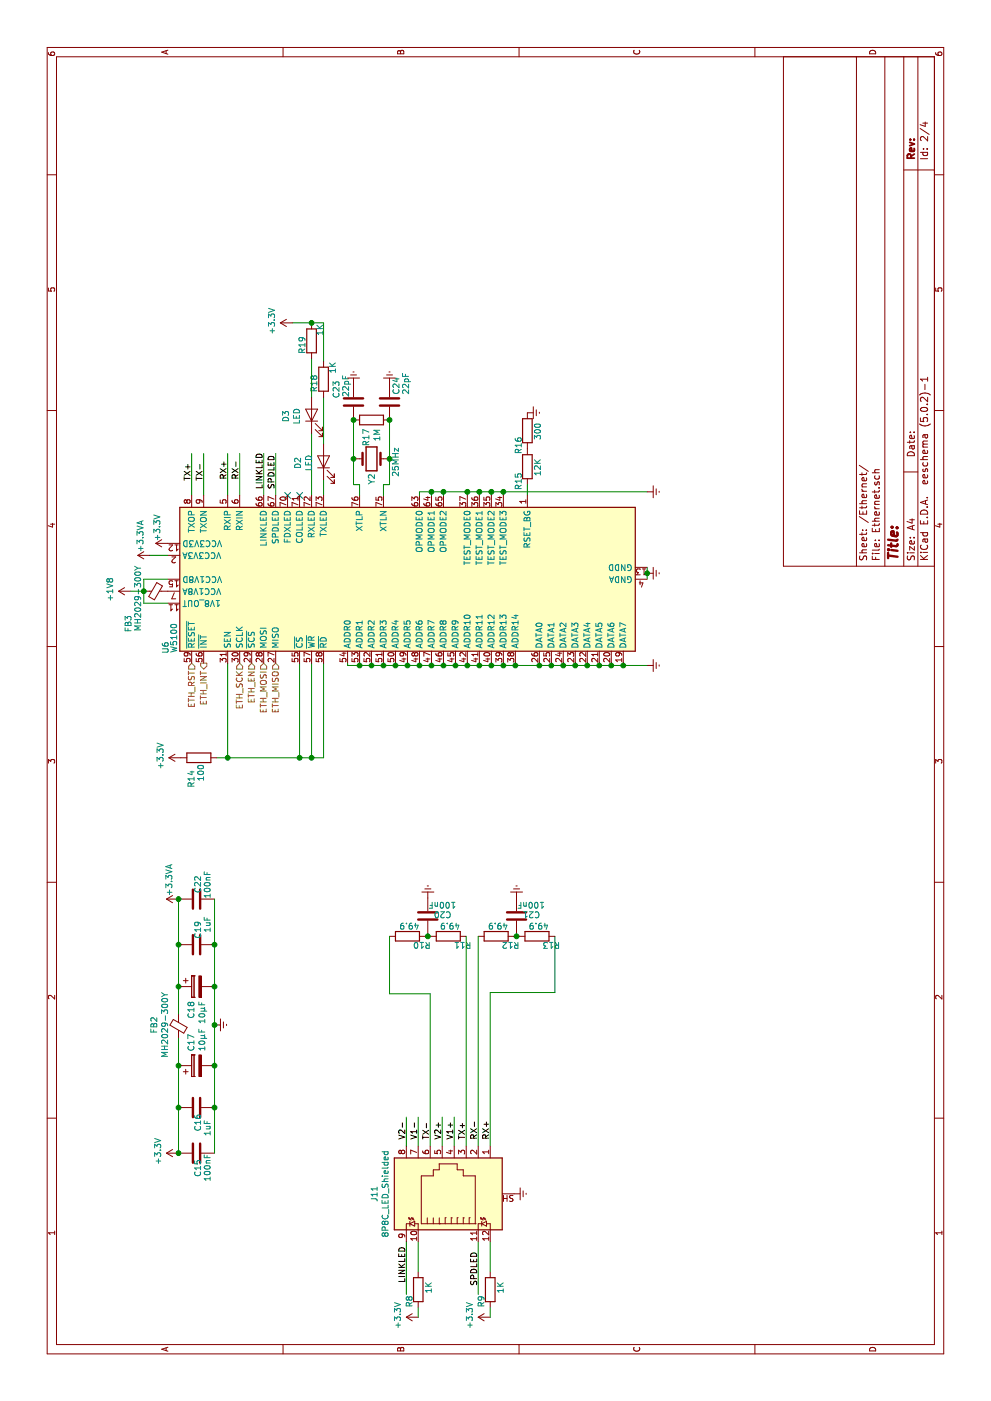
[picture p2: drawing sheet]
EESchema Schematic File Version 4
LIBS:Crozitech-cache
EELAYER 26 0
EELAYER END
$Descr A4 11693 8268
encoding utf-8
Sheet 2 4
Title ""
Date ""
Rev ""
Comp ""
Comment1 ""
Comment2 ""
Comment3 ""
Comment4 ""
$EndDescr
$Comp
L Connector:8P8C_LED_Shielded J11
U 1 1
P 1730 3790
F 0 "J11" H 1730 4457 50  0000 C CNN
F 1 "8P8C_LED_Shielded" H 1730 4366 50  0000 C CNN
F 2 "my_footprint:RJ45_Stewart_SS_74301_001" V 1730 3815 50  0001 C CNN
F 3 "~" V 1730 3815 50  0001 C CNN
	1    1730 3790
	1    0    0    -1  
$EndComp
Text Label 2180 4090 0    50   ~ 0
RX+
Text Label 2180 3990 0    50   ~ 0
RX-
Text Label 2180 3890 0    50   ~ 0
TX+
Wire Wire Line
	2370 3790 2130 3790
Text Label 2180 3790 0    50   ~ 0
V1+
Wire Wire Line
	2370 3690 2130 3690
Text Label 2180 3690 0    50   ~ 0
V2+
Text Label 2180 3590 0    50   ~ 0
TX-
Wire Wire Line
	2370 3490 2130 3490
Text Label 2180 3490 0    50   ~ 0
V1-
Wire Wire Line
	2370 3390 2130 3390
Text Label 2180 3390 0    50   ~ 0
V2-
$Comp
L Device:R R?
U 1 1
P 930 4090
AR Path="/5D076472" Ref="R?"  Part="1" 
AR Path="/5CF6B4B0/5D076472" Ref="R9"  Part="1" 
F 0 "R9" V 1000 4136 50  0000 L CNN
F 1 "1K" V 840 4020 50  0000 L CNN
F 2 "Resistor_SMD:R_0603_1608Metric" V 860 4090 50  0001 C CNN
F 3 "~" H 930 4090 50  0001 C CNN
	1    930  4090
	0    -1   -1   0   
$EndComp
Wire Wire Line
	1330 4090 1080 4090
Wire Wire Line
	890  3990 1330 3990
$Comp
L power:+3.3V #PWR031
U 1 1
P 700 4090
F 0 "#PWR031" H 700 3940 50  0001 C CNN
F 1 "+3.3V" H 715 4263 50  0000 C CNN
F 2 "" H 700 4090 50  0001 C CNN
F 3 "" H 700 4090 50  0001 C CNN
	1    700  4090
	1    0    0    -1  
$EndComp
Wire Wire Line
	700  4090 780  4090
Text Label 985  3390 0    50   ~ 0
LINKLED
$Comp
L Device:R R?
U 1 1
P 930 3490
AR Path="/5D0770AA" Ref="R?"  Part="1" 
AR Path="/5CF6B4B0/5D0770AA" Ref="R8"  Part="1" 
F 0 "R8" V 1000 3536 50  0000 L CNN
F 1 "1K" V 840 3420 50  0000 L CNN
F 2 "Resistor_SMD:R_0603_1608Metric" V 860 3490 50  0001 C CNN
F 3 "~" H 930 3490 50  0001 C CNN
	1    930  3490
	0    -1   -1   0   
$EndComp
Wire Wire Line
	1330 3490 1080 3490
Wire Wire Line
	890  3390 1330 3390
$Comp
L power:+3.3V #PWR030
U 1 1
P 700 3490
F 0 "#PWR030" H 700 3340 50  0001 C CNN
F 1 "+3.3V" H 715 3663 50  0000 C CNN
F 2 "" H 700 3490 50  0001 C CNN
F 3 "" H 700 3490 50  0001 C CNN
	1    700  3490
	1    0    0    -1  
$EndComp
Wire Wire Line
	700  3490 780  3490
Text Label 960  3990 0    50   ~ 0
SPDLED
$Comp
L Device:R R?
U 1 1
P 3880 4480
AR Path="/5D077320" Ref="R?"  Part="1" 
AR Path="/5CF6B4B0/5D077320" Ref="R13"  Part="1" 
F 0 "R13" V 3950 4526 50  0000 L CNN
F 1 "49.9" V 3790 4410 50  0000 L CNN
F 2 "Resistor_SMD:R_0603_1608Metric" V 3810 4480 50  0001 C CNN
F 3 "~" H 3880 4480 50  0001 C CNN
	1    3880 4480
	-1   0    0    1   
$EndComp
$Comp
L Device:C C21
U 1 1
P 4050 4310
F 0 "C21" H 3850 4300 50  0000 L CNN
F 1 "100nF" H 3810 4220 50  0000 L CNN
F 2 "Capacitor_SMD:C_0603_1608Metric" H 4088 4160 50  0001 C CNN
F 3 "~" H 4050 4310 50  0001 C CNN
	1    4050 4310
	0    -1   -1   0   
$EndComp
$Comp
L Device:R R?
U 1 1
P 3880 4140
AR Path="/5D0776A3" Ref="R?"  Part="1" 
AR Path="/5CF6B4B0/5D0776A3" Ref="R12"  Part="1" 
F 0 "R12" V 3950 4186 50  0000 L CNN
F 1 "49.9" V 3790 4070 50  0000 L CNN
F 2 "Resistor_SMD:R_0603_1608Metric" V 3810 4140 50  0001 C CNN
F 3 "~" H 3880 4140 50  0001 C CNN
	1    3880 4140
	-1   0    0    1   
$EndComp
Wire Wire Line
	3880 4330 3880 4310
Wire Wire Line
	3900 4310 3880 4310
Connection ~ 3880 4310
Wire Wire Line
	3880 4310 3880 4290
$Comp
L power:Earth #PWR037
U 1 1
P 4200 4310
F 0 "#PWR037" H 4200 4060 50  0001 C CNN
F 1 "Earth" H 4200 4160 50  0001 C CNN
F 2 "" H 4200 4310 50  0001 C CNN
F 3 "~" H 4200 4310 50  0001 C CNN
	1    4200 4310
	0    -1   -1   0   
$EndComp
$Comp
L Device:R R?
U 1 1
P 3880 3740
AR Path="/5D079F14" Ref="R?"  Part="1" 
AR Path="/5CF6B4B0/5D079F14" Ref="R11"  Part="1" 
F 0 "R11" V 3950 3786 50  0000 L CNN
F 1 "49.9" V 3790 3670 50  0000 L CNN
F 2 "Resistor_SMD:R_0603_1608Metric" V 3810 3740 50  0001 C CNN
F 3 "~" H 3880 3740 50  0001 C CNN
	1    3880 3740
	-1   0    0    1   
$EndComp
$Comp
L Device:C C20
U 1 1
P 4050 3570
F 0 "C20" H 3850 3560 50  0000 L CNN
F 1 "100nF" H 3810 3480 50  0000 L CNN
F 2 "Capacitor_SMD:C_0603_1608Metric" H 4088 3420 50  0001 C CNN
F 3 "~" H 4050 3570 50  0001 C CNN
	1    4050 3570
	0    -1   -1   0   
$EndComp
$Comp
L Device:R R?
U 1 1
P 3880 3400
AR Path="/5D079F22" Ref="R?"  Part="1" 
AR Path="/5CF6B4B0/5D079F22" Ref="R10"  Part="1" 
F 0 "R10" V 3950 3446 50  0000 L CNN
F 1 "49.9" V 3790 3330 50  0000 L CNN
F 2 "Resistor_SMD:R_0603_1608Metric" V 3810 3400 50  0001 C CNN
F 3 "~" H 3880 3400 50  0001 C CNN
	1    3880 3400
	-1   0    0    1   
$EndComp
Wire Wire Line
	3880 3590 3880 3570
Wire Wire Line
	3900 3570 3880 3570
Connection ~ 3880 3570
Wire Wire Line
	3880 3570 3880 3550
$Comp
L power:Earth #PWR036
U 1 1
P 4200 3570
F 0 "#PWR036" H 4200 3320 50  0001 C CNN
F 1 "Earth" H 4200 3420 50  0001 C CNN
F 2 "" H 4200 3570 50  0001 C CNN
F 3 "~" H 4200 3570 50  0001 C CNN
	1    4200 3570
	0    -1   -1   0   
$EndComp
Wire Wire Line
	3400 3590 3400 3250
Wire Wire Line
	3400 3250 3880 3250
Wire Wire Line
	2130 3590 3400 3590
Wire Wire Line
	2130 3990 3880 3990
Wire Wire Line
	2130 3890 3880 3890
Wire Wire Line
	3880 4630 3410 4630
Wire Wire Line
	3410 4630 3410 4090
Wire Wire Line
	2130 4090 3410 4090
$Comp
L power:Earth #PWR032
U 1 1
P 1730 4290
F 0 "#PWR032" H 1730 4040 50  0001 C CNN
F 1 "Earth" H 1730 4140 50  0001 C CNN
F 2 "" H 1730 4290 50  0001 C CNN
F 3 "~" H 1730 4290 50  0001 C CNN
	1    1730 4290
	1    0    0    -1  
$EndComp
$Comp
L Device:R R?
U 1 1
P 7800 4400
AR Path="/5D07E464" Ref="R?"  Part="1" 
AR Path="/5CF6B4B0/5D07E464" Ref="R15"  Part="1" 
F 0 "R15" V 7870 4446 50  0000 L CNN
F 1 "12K" V 7710 4330 50  0000 L CNN
F 2 "Resistor_SMD:R_0603_1608Metric" V 7730 4400 50  0001 C CNN
F 3 "~" H 7800 4400 50  0001 C CNN
	1    7800 4400
	0    -1   -1   0   
$EndComp
$Comp
L Device:R R?
U 1 1
P 8100 4400
AR Path="/5D07F40E" Ref="R?"  Part="1" 
AR Path="/5CF6B4B0/5D07F40E" Ref="R16"  Part="1" 
F 0 "R16" V 8170 4446 50  0000 L CNN
F 1 "300" V 8010 4330 50  0000 L CNN
F 2 "Resistor_SMD:R_0603_1608Metric" V 8030 4400 50  0001 C CNN
F 3 "~" H 8100 4400 50  0001 C CNN
	1    8100 4400
	0    -1   -1   0   
$EndComp
$Comp
L power:Earth #PWR045
U 1 1
P 8250 4400
F 0 "#PWR045" H 8250 4150 50  0001 C CNN
F 1 "Earth" H 8250 4250 50  0001 C CNN
F 2 "" H 8250 4400 50  0001 C CNN
F 3 "~" H 8250 4400 50  0001 C CNN
	1    8250 4400
	1    0    0    -1  
$EndComp
$Comp
L power:+3.3VA #PWR042
U 1 1
P 7060 1250
F 0 "#PWR042" H 7060 1100 50  0001 C CNN
F 1 "+3.3VA" H 7220 1330 50  0000 C CNN
F 2 "" H 7060 1250 50  0001 C CNN
F 3 "" H 7060 1250 50  0001 C CNN
	1    7060 1250
	1    0    0    -1  
$EndComp
$Comp
L power:Earth #PWR041
U 1 1
P 6910 5400
F 0 "#PWR041" H 6910 5150 50  0001 C CNN
F 1 "Earth" H 6910 5250 50  0001 C CNN
F 2 "" H 6910 5400 50  0001 C CNN
F 3 "~" H 6910 5400 50  0001 C CNN
	1    6910 5400
	1    0    0    -1  
$EndComp
Connection ~ 6910 5400
Wire Wire Line
	6910 5400 6960 5400
Wire Wire Line
	6860 5400 6910 5400
$Comp
L power:Earth #PWR039
U 1 1
P 6140 5400
F 0 "#PWR039" H 6140 5150 50  0001 C CNN
F 1 "Earth" H 6140 5250 50  0001 C CNN
F 2 "" H 6140 5400 50  0001 C CNN
F 3 "~" H 6140 5400 50  0001 C CNN
	1    6140 5400
	1    0    0    -1  
$EndComp
Wire Wire Line
	5370 2700 5370 2600
Wire Wire Line
	5370 2700 6160 2700
Wire Wire Line
	5370 2500 6160 2500
Wire Wire Line
	6160 2600 5370 2600
Connection ~ 5370 2600
Wire Wire Line
	5370 2600 5370 2500
$Comp
L Device:R R?
U 1 1
P 5370 1660
AR Path="/5D0897A7" Ref="R?"  Part="1" 
AR Path="/5CF6B4B0/5D0897A7" Ref="R14"  Part="1" 
F 0 "R14" H 5470 1600 50  0000 L CNN
F 1 "100" H 5420 1680 50  0000 L CNN
F 2 "Resistor_SMD:R_0603_1608Metric" V 5300 1660 50  0001 C CNN
F 3 "~" H 5370 1660 50  0001 C CNN
	1    5370 1660
	-1   0    0    1   
$EndComp
$Comp
L power:+3.3V #PWR038
U 1 1
P 5370 1510
F 0 "#PWR038" H 5370 1360 50  0001 C CNN
F 1 "+3.3V" H 5385 1683 50  0000 C CNN
F 2 "" H 5370 1510 50  0001 C CNN
F 3 "" H 5370 1510 50  0001 C CNN
	1    5370 1510
	1    0    0    -1  
$EndComp
Text HLabel 6160 2100 0    50   Input ~ 0
ETH_EN
Text HLabel 6160 2000 0    50   Input ~ 0
ETH_SCK
Wire Wire Line
	6160 1900 5370 1900
Wire Wire Line
	5370 1900 5370 2500
Connection ~ 5370 2500
Wire Wire Line
	5370 1810 5370 1900
Connection ~ 5370 1900
Text HLabel 6160 2200 0    50   Input ~ 0
ETH_MOSI
Text HLabel 6160 2300 0    50   Input ~ 0
ETH_MISO
Text Label 7690 1900 0    50   ~ 0
RX+
Text Label 7690 2000 0    50   ~ 0
RX-
Text Label 7680 1600 0    50   ~ 0
TX+
Text Label 7680 1700 0    50   ~ 0
TX-
Wire Wire Line
	7910 1600 7560 1600
Wire Wire Line
	7910 1700 7560 1700
Wire Wire Line
	7910 1900 7560 1900
Wire Wire Line
	7910 2000 7560 2000
Text HLabel 6160 1600 0    50   Input ~ 0
ETH_RST
Text HLabel 6160 1700 0    50   Output ~ 0
ETH_INT
Wire Wire Line
	7910 2200 7560 2200
Wire Wire Line
	7910 2300 7560 2300
Text Label 7610 2300 0    50   ~ 0
SPDLED
Text Label 7610 2200 0    50   ~ 0
LINKLED
Wire Wire Line
	8080 2600 7560 2600
Wire Wire Line
	7690 2700 7560 2700
$Comp
L Device:LED D2
U 1 1
P 7840 2700
F 0 "D2" H 7831 2916 50  0000 C CNN
F 1 "LED" H 7831 2825 50  0000 C CNN
F 2 "LED_SMD:LED_0805_2012Metric_Castellated" H 7840 2700 50  0001 C CNN
F 3 "~" H 7840 2700 50  0001 C CNN
	1    7840 2700
	1    0    0    -1  
$EndComp
$Comp
L Device:LED D3
U 1 1
P 8230 2600
F 0 "D3" H 8221 2816 50  0000 C CNN
F 1 "LED" H 8221 2725 50  0000 C CNN
F 2 "LED_SMD:LED_0805_2012Metric_Castellated" H 8230 2600 50  0001 C CNN
F 3 "~" H 8230 2600 50  0001 C CNN
	1    8230 2600
	1    0    0    -1  
$EndComp
Wire Wire Line
	7990 2700 8380 2700
$Comp
L Device:R R?
U 1 1
P 8530 2700
AR Path="/5D0AA864" Ref="R?"  Part="1" 
AR Path="/5CF6B4B0/5D0AA864" Ref="R18"  Part="1" 
F 0 "R18" V 8450 2590 50  0000 L CNN
F 1 "1K" V 8605 2745 50  0000 L CNN
F 2 "Resistor_SMD:R_0603_1608Metric" V 8460 2700 50  0001 C CNN
F 3 "~" H 8530 2700 50  0001 C CNN
	1    8530 2700
	0    1    1    0   
$EndComp
$Comp
L Device:R R?
U 1 1
P 8850 2600
AR Path="/5D0AEC27" Ref="R?"  Part="1" 
AR Path="/5CF6B4B0/5D0AEC27" Ref="R19"  Part="1" 
F 0 "R19" V 8770 2490 50  0000 L CNN
F 1 "1K" V 8920 2640 50  0000 L CNN
F 2 "Resistor_SMD:R_0603_1608Metric" V 8780 2600 50  0001 C CNN
F 3 "~" H 8850 2600 50  0001 C CNN
	1    8850 2600
	0    1    1    0   
$EndComp
Wire Wire Line
	8380 2600 8700 2600
Wire Wire Line
	9000 2700 8680 2700
NoConn ~ 7560 2400
NoConn ~ 7560 2500
Wire Wire Line
	7560 4400 7650 4400
Wire Wire Line
	7560 3900 7590 3900
Wire Wire Line
	7590 3900 7590 4000
Wire Wire Line
	7590 4000 7560 4000
Wire Wire Line
	7560 4100 7590 4100
Wire Wire Line
	7590 4100 7590 4200
Wire Wire Line
	7590 4200 7560 4200
Wire Wire Line
	7590 4000 7590 4100
Connection ~ 7590 4000
Connection ~ 7590 4100
$Comp
L power:Earth #PWR044
U 1 1
P 7590 5400
F 0 "#PWR044" H 7590 5150 50  0001 C CNN
F 1 "Earth" H 7590 5250 50  0001 C CNN
F 2 "" H 7590 5400 50  0001 C CNN
F 3 "~" H 7590 5400 50  0001 C CNN
	1    7590 5400
	1    0    0    -1  
$EndComp
Wire Wire Line
	7590 4200 7590 5400
Connection ~ 7590 4200
Wire Wire Line
	6140 2900 6140 3000
$Comp
L Interface_Ethernet:W5100 U6
U 1 1
P 6860 3400
F 0 "U6" H 6290 5420 50  0000 C CNN
F 1 "W5100" H 6370 5350 50  0000 C CNN
F 2 "Package_QFP:LQFP-80_10x10mm_P0.4mm" H 7010 1450 50  0001 L CNN
F 3 "http://www.wiznet.io/wp-content/uploads/wiznethome/Chip/W5100/Document/W5100_Datasheet_v1.2.7.pdf" H 3210 6550 50  0001 C CNN
	1    6860 3400
	1    0    0    -1  
$EndComp
Wire Wire Line
	6160 2900 6140 2900
Wire Wire Line
	6160 3000 6140 3000
Connection ~ 6140 3000
Wire Wire Line
	6140 3000 6140 3100
Wire Wire Line
	6160 3100 6140 3100
Wire Wire Line
	6160 3200 6140 3200
Connection ~ 6140 3100
Wire Wire Line
	6140 3100 6140 3200
Connection ~ 6140 3200
Wire Wire Line
	6140 3200 6140 3300
Wire Wire Line
	6160 3300 6140 3300
Wire Wire Line
	6160 3400 6140 3400
Wire Wire Line
	6160 3500 6140 3500
Wire Wire Line
	6160 3600 6140 3600
Wire Wire Line
	6160 3700 6140 3700
Wire Wire Line
	6160 3800 6140 3800
Wire Wire Line
	6160 3900 6140 3900
Wire Wire Line
	6160 4000 6140 4000
Wire Wire Line
	6160 4100 6140 4100
Wire Wire Line
	6160 4200 6140 4200
Wire Wire Line
	6160 4500 6140 4500
Wire Wire Line
	6160 4300 6140 4300
Connection ~ 6140 4300
Wire Wire Line
	6140 4300 6140 4500
Connection ~ 6140 4500
Wire Wire Line
	6140 4500 6140 4600
Wire Wire Line
	6160 4600 6140 4600
Wire Wire Line
	6160 4700 6140 4700
Wire Wire Line
	6160 4800 6140 4800
Wire Wire Line
	6160 4900 6140 4900
Wire Wire Line
	6160 5000 6140 5000
Wire Wire Line
	6160 5100 6140 5100
Wire Wire Line
	6160 5200 6140 5200
Connection ~ 6140 5200
Wire Wire Line
	6140 5200 6140 5400
Connection ~ 6140 5100
Wire Wire Line
	6140 5100 6140 5200
Connection ~ 6140 5000
Wire Wire Line
	6140 5000 6140 5100
Connection ~ 6140 4900
Wire Wire Line
	6140 4900 6140 5000
Connection ~ 6140 4800
Wire Wire Line
	6140 4800 6140 4900
Connection ~ 6140 4700
Wire Wire Line
	6140 4700 6140 4800
Connection ~ 6140 4600
Wire Wire Line
	6140 4600 6140 4700
Connection ~ 6140 4200
Wire Wire Line
	6140 4200 6140 4300
Connection ~ 6140 4100
Wire Wire Line
	6140 4100 6140 4200
Connection ~ 6140 4000
Wire Wire Line
	6140 4000 6140 4100
Connection ~ 6140 3900
Wire Wire Line
	6140 3900 6140 4000
Connection ~ 6140 3800
Wire Wire Line
	6140 3800 6140 3900
Connection ~ 6140 3700
Wire Wire Line
	6140 3700 6140 3800
Connection ~ 6140 3600
Wire Wire Line
	6140 3600 6140 3700
Connection ~ 6140 3500
Wire Wire Line
	6140 3500 6140 3600
Connection ~ 6140 3400
Wire Wire Line
	6140 3400 6140 3500
Connection ~ 6140 3300
Wire Wire Line
	6140 3300 6140 3400
Wire Wire Line
	7560 3500 7590 3500
Wire Wire Line
	7590 3500 7590 3600
Connection ~ 7590 3900
Wire Wire Line
	7560 3600 7590 3600
Connection ~ 7590 3600
Wire Wire Line
	7590 3600 7590 3700
Wire Wire Line
	7560 3700 7590 3700
Connection ~ 7590 3700
Wire Wire Line
	7590 3700 7590 3900
Wire Wire Line
	9000 2700 9000 2600
Connection ~ 9000 2600
Wire Wire Line
	9000 2600 9000 2440
$Comp
L power:+3.3V #PWR048
U 1 1
P 9000 2440
F 0 "#PWR048" H 9000 2290 50  0001 C CNN
F 1 "+3.3V" H 9015 2613 50  0000 C CNN
F 2 "" H 9000 2440 50  0001 C CNN
F 3 "" H 9000 2440 50  0001 C CNN
	1    9000 2440
	1    0    0    -1  
$EndComp
$Comp
L Device:Crystal Y?
U 1 1
P 7865 3100
AR Path="/5D120A55" Ref="Y?"  Part="1" 
AR Path="/5CF6B4B0/5D120A55" Ref="Y2"  Part="1" 
F 0 "Y2" V 7865 3220 50  0000 L CNN
F 1 "25MHz" V 8065 3000 50  0000 L CNN
F 2 "Crystal:Crystal_SMD_3225-4Pin_3.2x2.5mm" H 7865 3100 50  0001 C CNN
F 3 "~" H 7865 3100 50  0001 C CNN
	1    7865 3100
	0    -1   1    0   
$EndComp
Wire Wire Line
	7650 2950 7650 3000
Wire Wire Line
	7650 3000 7560 3000
Wire Wire Line
	7560 3200 7650 3200
Wire Wire Line
	7650 3200 7650 3250
Wire Wire Line
	7650 3250 7865 3250
$Comp
L Device:R R?
U 1 1
P 8190 3100
AR Path="/5D120A62" Ref="R?"  Part="1" 
AR Path="/5CF6B4B0/5D120A62" Ref="R17"  Part="1" 
F 0 "R17" H 8260 3146 50  0000 L CNN
F 1 "1M" H 8260 3055 50  0000 L CNN
F 2 "Resistor_SMD:R_0603_1608Metric" V 8120 3100 50  0001 C CNN
F 3 "~" H 8190 3100 50  0001 C CNN
	1    8190 3100
	-1   0    0    -1  
$EndComp
$Comp
L Device:C C?
U 1 1
P 8340 2950
AR Path="/5D120A6D" Ref="C?"  Part="1" 
AR Path="/5CF6B4B0/5D120A6D" Ref="C23"  Part="1" 
F 0 "C23" V 8480 2980 50  0000 L CNN
F 1 "22pF" V 8400 2990 50  0000 L CNN
F 2 "Capacitor_SMD:C_0603_1608Metric" H 8378 2800 50  0001 C CNN
F 3 "~" H 8340 2950 50  0001 C CNN
	1    8340 2950
	0    1    -1   0   
$EndComp
Connection ~ 8190 2950
$Comp
L Device:C C?
U 1 1
P 8340 3250
AR Path="/5D120A75" Ref="C?"  Part="1" 
AR Path="/5CF6B4B0/5D120A75" Ref="C24"  Part="1" 
F 0 "C24" V 8280 3310 50  0000 L CNN
F 1 "22pF" V 8200 3310 50  0000 L CNN
F 2 "Capacitor_SMD:C_0603_1608Metric" H 8378 3100 50  0001 C CNN
F 3 "~" H 8340 3250 50  0001 C CNN
	1    8340 3250
	0    1    -1   0   
$EndComp
$Comp
L power:Earth #PWR?
U 1 1
P 8490 2950
AR Path="/5D120A7C" Ref="#PWR?"  Part="1" 
AR Path="/5CF6B4B0/5D120A7C" Ref="#PWR046"  Part="1" 
F 0 "#PWR046" H 8490 2700 50  0001 C CNN
F 1 "Earth" H 8490 2800 50  0001 C CNN
F 2 "" H 8490 2950 50  0001 C CNN
F 3 "~" H 8490 2950 50  0001 C CNN
	1    8490 2950
	0    -1   1    0   
$EndComp
$Comp
L power:Earth #PWR?
U 1 1
P 8490 3250
AR Path="/5D120A82" Ref="#PWR?"  Part="1" 
AR Path="/5CF6B4B0/5D120A82" Ref="#PWR047"  Part="1" 
F 0 "#PWR047" H 8490 3000 50  0001 C CNN
F 1 "Earth" H 8490 3100 50  0001 C CNN
F 2 "" H 8490 3250 50  0001 C CNN
F 3 "~" H 8490 3250 50  0001 C CNN
	1    8490 3250
	0    -1   1    0   
$EndComp
Connection ~ 8190 3250
$Comp
L power:+3.3V #PWR043
U 1 1
P 7160 1400
F 0 "#PWR043" H 7160 1250 50  0001 C CNN
F 1 "+3.3V" H 7290 1490 50  0000 C CNN
F 2 "" H 7160 1400 50  0001 C CNN
F 3 "" H 7160 1400 50  0001 C CNN
	1    7160 1400
	1    0    0    -1  
$EndComp
Wire Wire Line
	7060 1250 7060 1400
$Comp
L Device:Ferrite_Bead_Small FB?
U 1 1
P 6760 1300
AR Path="/5D141B42" Ref="FB?"  Part="1" 
AR Path="/5CF6B4B0/5D141B42" Ref="FB3"  Part="1" 
F 0 "FB3" H 6490 1530 50  0000 C CNN
F 1 "MH2029-300Y" H 6700 1450 50  0000 C CNN
F 2 "Inductor_SMD:L_0805_2012Metric" V 6690 1300 50  0001 C CNN
F 3 "~" H 6760 1300 50  0001 C CNN
	1    6760 1300
	1    0    0    -1  
$EndComp
Wire Wire Line
	6660 1400 6660 1200
Wire Wire Line
	6660 1200 6760 1200
Wire Wire Line
	6860 1200 6860 1400
Connection ~ 6760 1200
Wire Wire Line
	6760 1200 6860 1200
$Comp
L power:+1V8 #PWR040
U 1 1
P 6760 1090
F 0 "#PWR040" H 6760 940 50  0001 C CNN
F 1 "+1V8" H 6775 1263 50  0000 C CNN
F 2 "" H 6760 1090 50  0001 C CNN
F 3 "" H 6760 1090 50  0001 C CNN
	1    6760 1090
	1    0    0    -1  
$EndComp
Wire Wire Line
	6760 1090 6760 1200
$Comp
L power:+3.3V #PWR033
U 1 1
P 2070 1490
F 0 "#PWR033" H 2070 1340 50  0001 C CNN
F 1 "+3.3V" H 2085 1663 50  0000 C CNN
F 2 "" H 2070 1490 50  0001 C CNN
F 3 "" H 2070 1490 50  0001 C CNN
	1    2070 1490
	1    0    0    -1  
$EndComp
$Comp
L power:+3.3VA #PWR035
U 1 1
P 4190 1490
F 0 "#PWR035" H 4190 1340 50  0001 C CNN
F 1 "+3.3VA" H 4350 1570 50  0000 C CNN
F 2 "" H 4190 1490 50  0001 C CNN
F 3 "" H 4190 1490 50  0001 C CNN
	1    4190 1490
	1    0    0    -1  
$EndComp
$Comp
L Device:Ferrite_Bead_Small FB?
U 1 1
P 3130 1490
AR Path="/5D16504B" Ref="FB?"  Part="1" 
AR Path="/5CF6B4B0/5D16504B" Ref="FB2"  Part="1" 
F 0 "FB2" V 3330 1480 50  0000 C CNN
F 1 "MH2029-300Y" V 3240 1480 50  0000 C CNN
F 2 "Inductor_SMD:L_0805_2012Metric" V 3060 1490 50  0001 C CNN
F 3 "~" H 3130 1490 50  0001 C CNN
	1    3130 1490
	0    -1   -1   0   
$EndComp
$Comp
L Device:C C15
U 1 1
P 2070 1640
F 0 "C15" H 1870 1630 50  0000 L CNN
F 1 "100nF" H 1830 1550 50  0000 L CNN
F 2 "Capacitor_SMD:C_0603_1608Metric" H 2108 1490 50  0001 C CNN
F 3 "~" H 2070 1640 50  0001 C CNN
	1    2070 1640
	1    0    0    -1  
$EndComp
$Comp
L Device:C C16
U 1 1
P 2450 1640
F 0 "C16" H 2250 1630 50  0000 L CNN
F 1 "1uF" H 2210 1550 50  0000 L CNN
F 2 "Capacitor_SMD:C_0805_2012Metric" H 2488 1490 50  0001 C CNN
F 3 "~" H 2450 1640 50  0001 C CNN
	1    2450 1640
	1    0    0    -1  
$EndComp
$Comp
L Device:CP C17
U 1 1
P 2800 1640
F 0 "C17" H 2918 1686 50  0000 L CNN
F 1 "10µF" H 2918 1595 50  0000 L CNN
F 2 "Capacitor_Tantalum_SMD:CP_EIA-2012-15_AVX-P" H 2838 1490 50  0001 C CNN
F 3 "~" H 2800 1640 50  0001 C CNN
	1    2800 1640
	1    0    0    -1  
$EndComp
Wire Wire Line
	2800 1490 2450 1490
Connection ~ 2070 1490
Connection ~ 2450 1490
Wire Wire Line
	2450 1490 2070 1490
Wire Wire Line
	2800 1790 2450 1790
Connection ~ 2450 1790
Wire Wire Line
	2450 1790 2070 1790
Wire Wire Line
	3030 1490 2800 1490
Connection ~ 2800 1490
$Comp
L Device:C C22
U 1 1
P 4190 1640
F 0 "C22" H 3990 1630 50  0000 L CNN
F 1 "100nF" H 3950 1550 50  0000 L CNN
F 2 "Capacitor_SMD:C_0603_1608Metric" H 4228 1490 50  0001 C CNN
F 3 "~" H 4190 1640 50  0001 C CNN
	1    4190 1640
	-1   0    0    -1  
$EndComp
$Comp
L Device:C C19
U 1 1
P 3810 1640
F 0 "C19" H 3610 1630 50  0000 L CNN
F 1 "1uF" H 3570 1550 50  0000 L CNN
F 2 "Capacitor_SMD:C_0805_2012Metric" H 3848 1490 50  0001 C CNN
F 3 "~" H 3810 1640 50  0001 C CNN
	1    3810 1640
	-1   0    0    -1  
$EndComp
$Comp
L Device:CP C18
U 1 1
P 3460 1640
F 0 "C18" H 3578 1686 50  0000 L CNN
F 1 "10µF" H 3578 1595 50  0000 L CNN
F 2 "Capacitor_Tantalum_SMD:CP_EIA-2012-15_AVX-P" H 3498 1490 50  0001 C CNN
F 3 "~" H 3460 1640 50  0001 C CNN
	1    3460 1640
	-1   0    0    -1  
$EndComp
Wire Wire Line
	3460 1790 3810 1790
Connection ~ 3810 1790
Wire Wire Line
	3810 1790 4190 1790
Wire Wire Line
	3460 1490 3230 1490
Wire Wire Line
	3460 1490 3810 1490
Connection ~ 3460 1490
Connection ~ 3810 1490
Wire Wire Line
	3810 1490 4190 1490
Wire Wire Line
	2800 1790 3140 1790
Connection ~ 2800 1790
Connection ~ 3460 1790
Connection ~ 4190 1490
$Comp
L power:Earth #PWR034
U 1 1
P 3140 1790
F 0 "#PWR034" H 3140 1540 50  0001 C CNN
F 1 "Earth" H 3140 1640 50  0001 C CNN
F 2 "" H 3140 1790 50  0001 C CNN
F 3 "~" H 3140 1790 50  0001 C CNN
	1    3140 1790
	1    0    0    -1  
$EndComp
Connection ~ 3140 1790
Wire Wire Line
	3140 1790 3460 1790
Connection ~ 7865 2950
Wire Wire Line
	7865 2950 7650 2950
Connection ~ 7865 3250
Wire Wire Line
	7865 2950 8190 2950
Wire Wire Line
	7865 3250 8190 3250
$EndSCHEMATC
